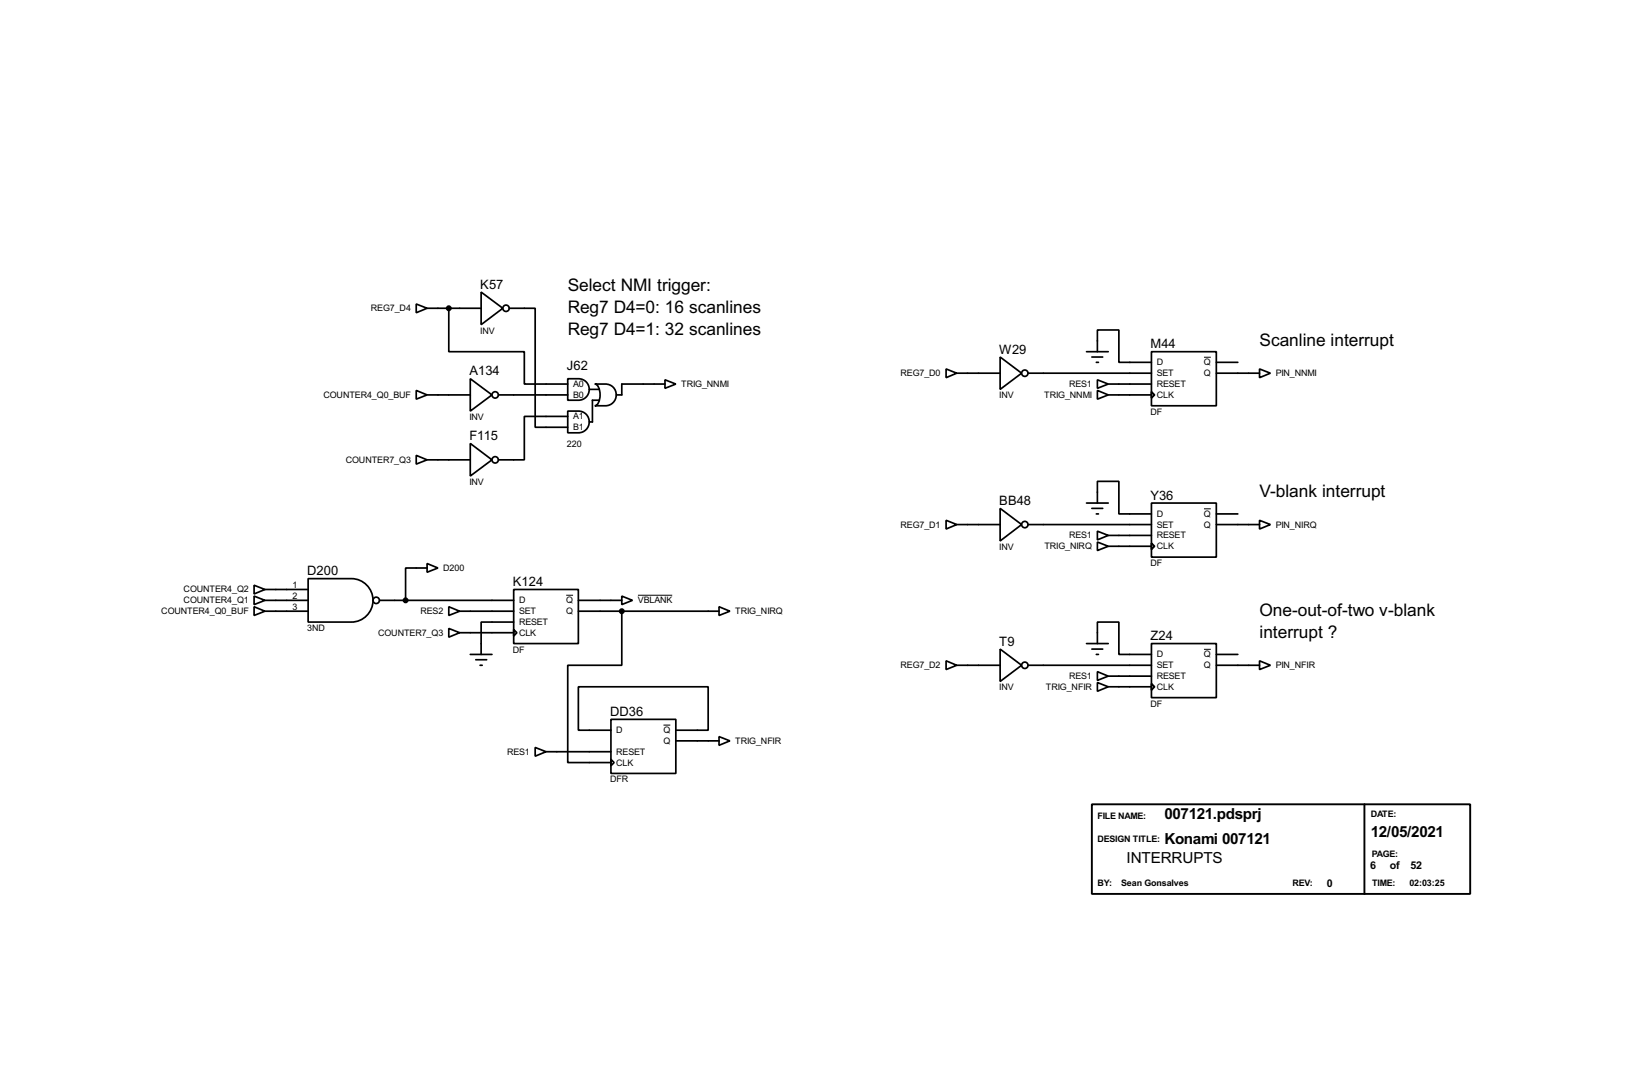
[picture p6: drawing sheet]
<svg xmlns="http://www.w3.org/2000/svg" width="383mm" height="256mm" viewBox="0 0 383 256" stroke-linecap="round" stroke-linejoin="round" font-family="sans-serif">
<g fill="none" stroke="#000" stroke-width=".4">
<path d="M97.8 71.4l2.6 1-2.6 1.1zM100.4 72.4h12.7M105.5 72.4v10.2h17.7v7.6h10.2M113.1 68.6l5.1 3.8-5.1 3.9zM119.7 72.4h6.1v28h7.6M97.8 91.7l2.6 1.1-2.6 1zM100.4 92.8h10.1M110.5 89l5.1 3.8-5.1 3.8zM117.1 92.8h16.3M133.4 89a5.1 5.1 0 0 1 4.1 .5 2.54 2.54 0 0 1 .8 2.8 2.54 2.54 0 0 1-2.4 1.7h-2.5zM133.4 96.6a5.1 5.1 0 0 1 4.1 .5 2.57 2.57 0 0 1 .8 2.8 2.57 2.57 0 0 1-2.4 1.8h-2.5zM133.4 97.8h-10.2v10.2h-6.1"/>
<path d="M138.5 91.5h2.3M139.8 90.2a5.1 5.1 0 0 1 4.1 .5 2.57 2.57 0 0 1 .8 2.9 2.57 2.57 0 0 1-2.4 1.7h-2.5a2.29 2.29 0 0 0 1.2-2.5 2.24 2.24 0 0 0-1.2-2.6zM140.8 94h-1.6v5.1h-.7M156.3 89.2l2.5 1-2.5 1zM156.3 90.2h-10.2v2.6h-1.3M222.3 86.7l2.5 1-2.5 1zM224.8 87.7h10.2M235 83.9l5.1 3.8-5.1 3.8zM241.6 87.7h29M255.3 82.6h5.1M256.6 83.9h2.5M257.6 85.1h.5"/>
<path d="M257.9 89.2l2.5 1-2.5 1zM257.9 91.7l2.5 1.1-2.5 1zM257.9 82.6v-5.1h5v7.6h7.7M260.4 90.2h10.2M260.4 92.8h10.2M270.6 82.6h15.2v12.7h-15.2zM270.6 92l.7 .8-.7 .7zM285.8 87.7h10.2M285.8 85.1h5.1M296 86.7l2.5 1-2.5 1zM97.8 107l2.6 1-2.6 1zM100.4 108h10.1"/>
<path d="M110.5 104.2l5.1 3.8-5.1 3.8zM235 119.4l5.1 3.8-5.1 3.9zM255.3 118.2h5.1M256.6 119.4h2.5M257.9 118.2v-5.1h5v7.6h7.7M270.6 118.2h15.2v12.7h-15.2zM59.7 137.5l2.6 1-2.6 1zM62.3 138.5h10.1M72.4 135.9h10.2a5.1 5.1 0 0 1 5.1 5.1 5.1 5.1 0 0 1-5.1 5.1h-10.2zM100.4 132.4l2.5 1-2.5 1zM100.4 133.4h-5.1v7.6M120.7 138.5h15.2v12.7h-15.2z"/>
<path d="M222.3 122.2l2.5 1-2.5 1.1zM224.8 123.2h10.2M241.6 123.2h29M257.6 120.7h.5M257.9 124.8l2.5 1-2.5 1zM257.9 127.3l2.5 1-2.5 1zM260.4 125.8h10.2M260.4 128.3h10.2M270.6 127.6l.7 .7-.7 .8zM285.8 123.2h10.2M285.8 120.7h5.1M296 122.2l2.5 1-2.5 1.1z"/>
<path d="M59.7 140l2.6 1-2.6 1zM59.7 142.5l2.6 1.1-2.6 1zM62.3 141h10.1M62.3 143.6h10.1M89.2 141h31.5M105.5 142.5l2.5 1.1-2.5 1zM105.5 147.6l2.5 1-2.5 1.1zM108 143.6h12.7M108 148.6h12.7M110.5 153.7h5.1M111.8 155h2.6M112.8 156.3h.5"/>
<path d="M120.7 147.9l.8 .7-.8 .8zM120.7 146.1h-7.6v7.6M135.9 141h10.2M135.9 143.6h33.1M146.1 140l2.5 1-2.5 1zM146.1 143.6v12.7h-12.7v22.8h10.2M169 142.5l2.5 1.1-2.5 1zM222.3 155.2l2.5 1.1-2.5 1zM224.8 156.3h10.2M235 152.5l5.1 3.8-5.1 3.8zM241.6 156.3h29M255.3 151.2h5.1"/>
<path d="M256.6 152.5h2.5M257.6 153.7h.5M257.9 157.8l2.5 1-2.5 1zM257.9 151.2v-5.1h5v7.6h7.7M260.4 158.8h10.2M270.6 151.2h15.2v12.7h-15.2zM285.8 156.3h10.2M285.8 153.7h5.1M296 155.2l2.5 1.1-2.5 1zM125.8 175.6l2.5 1-2.5 1zM128.3 176.6h15.3M143.6 169h15.2v12.7h-15.2z"/>
<path d="M143.6 178.4l.7 .7-.7 .8zM143.6 171.5h-7.7v-10.2h30.5v10.2h-7.6M158.8 174h10.2M169 173l2.5 1-2.5 1.1zM257.9 160.3l2.5 1-2.5 1.1zM260.4 161.3h10.2M270.6 160.6l.7 .7-.7 .8z"/>
<circle cx="118.9" cy="72.4" r=".75"/>
<circle cx="116.3" cy="92.8" r=".75"/>
<circle cx="240.8" cy="87.7" r=".75"/>
<circle cx="116.3" cy="108" r=".75"/>
<circle cx="240.8" cy="123.2" r=".75"/>
<circle cx="88.4" cy="141" r=".75"/>
<circle cx="240.8" cy="156.3" r=".75"/>
</g>
<path d="M282.9 83.9h1.6M282.9 119.5h1.6M133.1 139.8h1.6M149.9 139.8h8.1M282.9 152.5h1.6M155.9 170.3h1.6" fill="none" stroke="#000" stroke-width=".23"/>
<g fill="#000" stroke="#000" stroke-width=".4">
<circle cx="105.4" cy="72.4" r=".5"/>
<circle cx="95.3" cy="141" r=".5"/>
<circle cx="146.1" cy="143.6" r=".5"/>
</g>
<path d="M256.6 188.9h88.9v21.1h-88.9zM320.6 188.9v21.1" fill="none" stroke="#000" stroke-width=".45"/>
<g font-size="4.6">
<text x="133.4" y="68.4">Select NMI trigger:</text>
<text x="133.4" y="73.6">Reg7 D4=0: 16 scanlines</text>
<text x="133.4" y="78.6">Reg7 D4=1: 32 scanlines</text>
<text x="296" y="81.1">Scanline interrupt</text>
<text x="296" y="116.7">V-blank interrupt</text>
<text x="296" y="144.7">One-out-of-two v-blank</text>
<text x="296" y="149.8">interrupt ?</text>
</g>
<g font-size="4">
<text x="273.6" y="192.5">007121.pdsprj</text>
<text x="322.1" y="196.5">12/05/2021</text>
<text x="264.7" y="202.6">INTERRUPTS</text>
<text x="273.6" y="198.2">Konami 007121</text>
</g>
<g font-size="3.4">
<text x="112.9" y="67.8">K57</text>
<text x="234.8" y="83.1">W29</text>
<text x="270.4" y="81.8">M44</text>
<text x="110.3" y="88.2">A134</text>
<text x="133.2" y="86.9">J62</text>
<text x="110.3" y="103.4">F115</text>
<text x="234.8" y="118.6">BB48</text>
<text x="270.4" y="117.4">Y36</text>
<text x="72.2" y="135.1">D200</text>
<text x="120.5" y="137.7">K124</text>
<text x="234.8" y="151.7">T9</text>
<text x="270.4" y="150.4">Z24</text>
<text x="143.4" y="168.2">DD36</text>
</g>
<g font-size="2.8">
<text x="311.8" y="208.3">0</text>
<text x="322" y="204.2">6</text>
<text x="326.6" y="204.2">of</text>
<text x="331.4" y="204.2">52</text>
</g>
<g font-size="2.4">
<text x="87.2" y="73.1">REG7_D4</text>
<text x="112.9" y="78.3">INV</text>
<text x="211.6" y="88.4">REG7_D0</text>
<text x="271.8" y="88.4">SET</text>
<text x="271.8" y="85.8">D</text>
<text x="282.9" y="85.8">Q</text>
<text x="282.9" y="88.4">Q</text>
<text x="299.8" y="88.4">PIN_NNMI</text>
<text x="76" y="93.5">COUNTER4_Q0_BUF</text>
<text x="134.7" y="93.5">B0</text>
<text x="134.7" y="90.9">A0</text>
<text x="160.1" y="90.9">TRIG_NNMI</text>
<text x="234.8" y="93.6">INV</text>
<text x="245.4" y="93.5">TRIG_NNMI</text>
<text x="251.2" y="90.9">RES1</text>
<text x="271.8" y="90.9">RESET</text>
<text x="271.8" y="93.5">CLK</text>
<text x="110.3" y="98.7">INV</text>
<text x="134.7" y="98.5">A1</text>
<text x="134.7" y="101.1">B1</text>
<text x="270.4" y="97.4">DF</text>
<text x="133.2" y="105">220</text>
<text x="81.3" y="108.7">COUNTER7_Q3</text>
<text x="110.3" y="113.9">INV</text>
<text x="211.6" y="123.9">REG7_D1</text>
<text x="271.8" y="123.9">SET</text>
<text x="271.8" y="121.4">D</text>
<text x="282.9" y="121.4">Q</text>
<text x="282.9" y="123.9">Q</text>
<text x="299.8" y="123.9">PIN_NIRQ</text>
<text x="234.8" y="129.2">INV</text>
<text x="245.4" y="129">TRIG_NIRQ</text>
<text x="251.2" y="126.5">RES1</text>
<text x="271.8" y="126.5">RESET</text>
<text x="271.8" y="129">CLK</text>
<text x="104.2" y="134.1">D200</text>
<text x="270.4" y="133">DF</text>
<text x="43.2" y="139.2">COUNTER4_Q2</text>
<text x="43.2" y="141.7">COUNTER4_Q1</text>
<text x="68.8" y="138.1">1</text>
<text x="68.8" y="140.6">2</text>
<text x="68.8" y="143.2">3</text>
<text x="122" y="141.7">D</text>
<text x="133.1" y="141.7">Q</text>
<text x="149.9" y="141.7">VBLANK</text>
<text x="37.9" y="144.3">COUNTER4_Q0_BUF</text>
<text x="72.2" y="148.2">3ND</text>
<text x="88.9" y="149.3">COUNTER7_Q3</text>
<text x="98.8" y="144.3">RES2</text>
<text x="122" y="146.8">RESET</text>
<text x="122" y="144.3">SET</text>
<text x="122" y="149.3">CLK</text>
<text x="133.1" y="144.3">Q</text>
<text x="172.8" y="144.3">TRIG_NIRQ</text>
<text x="120.5" y="153.3">DF</text>
<text x="271.8" y="154.4">D</text>
<text x="282.9" y="154.4">Q</text>
<text x="211.6" y="157">REG7_D2</text>
<text x="251.2" y="159.5">RES1</text>
<text x="271.8" y="159.5">RESET</text>
<text x="271.8" y="157">SET</text>
<text x="282.9" y="157">Q</text>
<text x="299.8" y="157">PIN_NFIR</text>
<text x="234.8" y="162.2">INV</text>
<text x="245.8" y="162">TRIG_NFIR</text>
<text x="270.4" y="166">DF</text>
<text x="271.8" y="162">CLK</text>
<text x="144.8" y="172.2">D</text>
<text x="155.9" y="172.2">Q</text>
<text x="119.2" y="177.3">RES1</text>
<text x="144.8" y="177.3">RESET</text>
<text x="144.8" y="179.8">CLK</text>
<text x="155.9" y="174.7">Q</text>
<text x="172.8" y="174.7">TRIG_NFIR</text>
<text x="143.4" y="183.8">DFR</text>
<text x="322.1" y="191.8">DATE:</text>
<text x="257.9" y="192.3">FILE NAME:</text>
<text x="257.9" y="197.7">DESIGN TITLE:</text>
<text x="322.4" y="201.2">PAGE:</text>
<text x="257.9" y="208.1">BY:</text>
<text x="263.5" y="208.1">Sean Gonsalves</text>
<text x="303.7" y="208.1">REV:</text>
<text x="322.4" y="208.1">TIME:</text>
<text x="331.2" y="208.1">02:03:25</text>
</g>
</svg>
